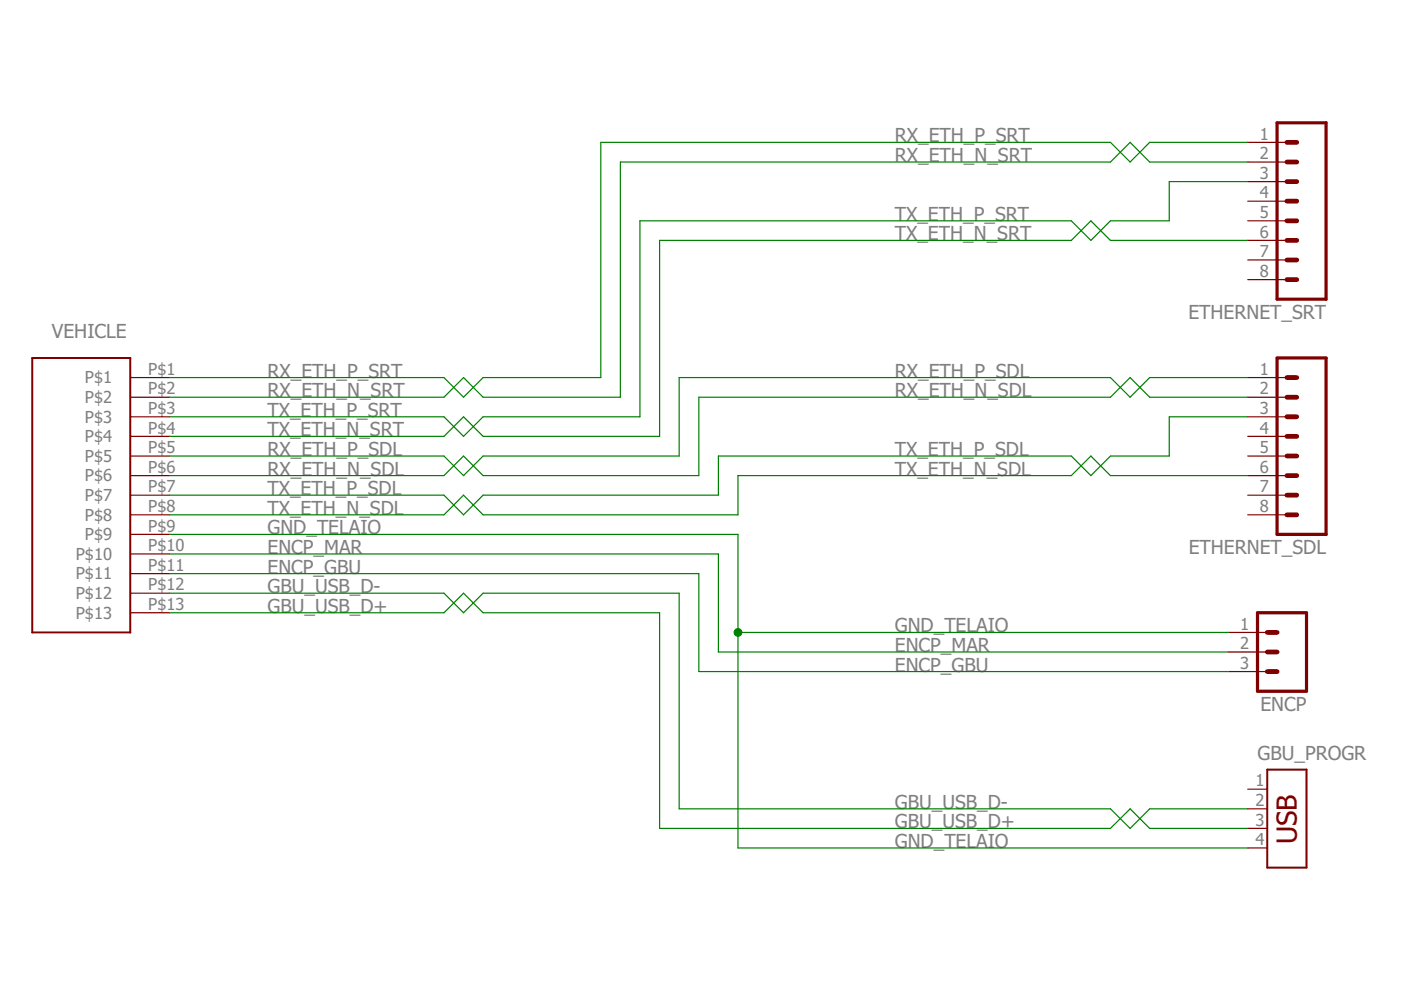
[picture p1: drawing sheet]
<svg xmlns="http://www.w3.org/2000/svg" width="297mm" height="210mm" viewBox="0 0 297 210" stroke-linecap="round" stroke-linejoin="round" font-family="sans-serif">
<path d="M6.8 75.9h20.8v58.2h-20.8zM268.7 163.2h8.3v20.8h-8.3z" fill="none" stroke="#800000" stroke-width=".42"/>
<g fill="none" stroke="#800000" stroke-width=".25">
<path d="M264.5 30.2h8.4M264.5 34.4h8.4M264.5 38.5h8.4M264.5 42.7h8.4M264.5 46.8h8.4M264.5 51h8.4M264.5 55.1h8.4M264.5 59.3h8.4M27.6 80.1h8.3M27.6 84.2h8.3M27.6 88.4h8.3M27.6 92.5h8.3"/>
<path d="M27.6 96.7h8.3M264.5 80.1h8.4M264.5 84.2h8.4M264.5 88.4h8.4M264.5 92.5h8.4M264.5 96.7h8.4M27.6 100.8h8.3M27.6 105h8.3M27.6 109.2h8.3M27.6 113.3h8.3M27.6 117.5h8.3M264.5 100.8h8.4"/>
<path d="M264.5 105h8.4M264.5 109.2h8.4M27.6 121.6h8.3M27.6 125.8h8.3M27.6 129.9h8.3M260.4 134.1h8.3M260.4 138.2h8.3M260.4 142.4h8.3M264.5 167.3h4.2M264.5 171.5h4.2M264.5 175.6h4.2M264.5 179.8h4.2"/>
</g>
<path d="M270.8 26h10.4v37.4h-10.4zM270.8 75.9h10.4v37.4h-10.4zM266.6 129.9h10.4v16.7h-10.4z" fill="none" stroke="#800000" stroke-width=".68"/>
<g fill="none" stroke="#800000" stroke-width="1">
<path d="M272.9 38.5h2M272.9 34.4h2M272.9 30.2h2M272.9 46.8h2M272.9 42.7h2M272.9 51h2M272.9 55.1h2M272.9 59.3h2M272.9 88.4h2M272.9 84.2h2M272.9 80.1h2M272.9 96.7h2"/>
<path d="M272.9 92.5h2M272.9 100.8h2M272.9 105h2M272.9 109.2h2M268.7 138.2h2.1M268.7 134.1h2.1M268.7 142.4h2.1"/>
</g>
<g fill="none" stroke="#008000" stroke-width=".25">
<path d="M264.5 30.2h-20.7l-4.2 4.2-4.2-4.2h-108v49.9h-25l-4.1 4.1-4.2-4.1h-58.2M264.5 34.4h-20.7l-4.2-4.2-4.2 4.2h-103.9v49.8h-29.1l-4.1-4.1-4.2 4.1h-58.2M264.5 38.5h-16.6v8.3h-12.5l-4.1 4.2-4.2-4.2h-91.4v41.6h-33.3l-4.1 4.1-4.2-4.1h-58.2M264.5 51h-29.1l-4.1-4.2-4.2 4.2h-87.3v41.5h-37.4l-4.1-4.1-4.2 4.1h-58.2M264.5 80.1h-20.7l-4.2 4.1-4.2-4.1h-91.4v16.6h-41.6l-4.1 4.1-4.2-4.1h-58.2M264.5 84.2h-20.7l-4.2-4.1-4.2 4.1h-87.2v16.6h-45.8l-4.1-4.1-4.2 4.1h-58.2M264.5 88.4h-16.6v8.3h-12.5l-4.1 4.1-4.2-4.1h-74.8v8.3h-49.9l-4.1 4.2-4.2-4.2h-58.2M35.9 117.5h116.4v20.7h108.1M35.9 113.3h120.6v66.5h108M264.5 100.8h-29.1l-4.1-4.1-4.2 4.1h-70.6v8.4h-54.1l-4.1-4.2-4.2 4.2h-58.2M35.9 129.9h58.2l4.2-4.1 4.1 4.1h37.4v45.7h95.6l4.2-4.1 4.2 4.1h20.7M35.9 125.8h58.2l4.2 4.1 4.1-4.1h41.6v45.7h91.4l4.2 4.1 4.2-4.1h20.7"/>
<path d="M35.9 121.6h112.3v20.8h112.2M156.5 134.1h103.9"/>
</g>
<circle cx="156.5" cy="134.1" r=".83" fill="#008000" stroke="#008000" stroke-width=".21"/>
<text font-size="5.9" fill="#800000" x="274.9" y="179" transform="rotate(-90 274.9 179)">USB</text>
<g font-size="4.1" fill="#808080">
<text x="189.7" y="30.2">RX_ETH_P_SRT</text>
<text x="189.7" y="34.3">RX_ETH_N_SRT</text>
<text x="189.7" y="46.8">TX_ETH_P_SRT</text>
<text x="189.7" y="51">TX_ETH_N_SRT</text>
<text x="11" y="71.7">VEHICLE</text>
<text x="252" y="67.6">ETHERNET_SRT</text>
<text x="56.7" y="80.1">RX_ETH_P_SRT</text>
<text x="189.7" y="80.1">RX_ETH_P_SDL</text>
<text x="56.7" y="84.2">RX_ETH_N_SRT</text>
<text x="56.7" y="88.4">TX_ETH_P_SRT</text>
<text x="189.7" y="84.2">RX_ETH_N_SDL</text>
<text x="56.7" y="92.5">TX_ETH_N_SRT</text>
<text x="56.7" y="96.7">RX_ETH_P_SDL</text>
<text x="56.7" y="100.8">RX_ETH_N_SDL</text>
<text x="189.7" y="96.7">TX_ETH_P_SDL</text>
<text x="189.7" y="100.8">TX_ETH_N_SDL</text>
<text x="56.7" y="105">TX_ETH_P_SDL</text>
<text x="56.7" y="109.1">TX_ETH_N_SDL</text>
<text x="56.7" y="113.3">GND_TELAIO</text>
<text x="56.7" y="117.5">ENCP_MAR</text>
<text x="252" y="117.5">ETHERNET_SDL</text>
<text x="56.7" y="121.6">ENCP_GBU</text>
<text x="56.7" y="125.8">GBU_USB_D-</text>
<text x="56.7" y="129.9">GBU_USB_D+</text>
<text x="189.7" y="134.1">GND_TELAIO</text>
<text x="189.7" y="142.4">ENCP_GBU</text>
<text x="189.7" y="138.2">ENCP_MAR</text>
<text x="267.2" y="150.7">ENCP</text>
<text x="266.6" y="161.1">GBU_PROGR</text>
<text x="189.7" y="171.5">GBU_USB_D-</text>
<text x="189.7" y="179.8">GND_TELAIO</text>
<text x="189.7" y="175.6">GBU_USB_D+</text>
</g>
<g font-size="3.5" fill="#808080">
<text x="267.1" y="29.6">1</text>
<text x="267.1" y="33.8">2</text>
<text x="267.1" y="37.9">3</text>
<text x="267.1" y="42.1">4</text>
<text x="267.1" y="46.2">5</text>
<text x="267.1" y="50.4">6</text>
<text x="267.1" y="54.5">7</text>
<text x="267.1" y="58.7">8</text>
<text x="18" y="81.3">P$1</text>
<text x="31.4" y="79.5">P$1</text>
<text x="31.4" y="83.6">P$2</text>
<text x="267.1" y="79.5">1</text>
<text x="267.1" y="83.6">2</text>
<text x="18" y="85.5">P$2</text>
<text x="18" y="89.6">P$3</text>
<text x="31.4" y="87.8">P$3</text>
<text x="267.1" y="87.8">3</text>
<text x="18" y="93.8">P$4</text>
<text x="31.4" y="91.9">P$4</text>
<text x="267.1" y="91.9">4</text>
<text x="18" y="97.9">P$5</text>
<text x="31.4" y="96.1">P$5</text>
<text x="31.4" y="100.3">P$6</text>
<text x="267.1" y="96.1">5</text>
<text x="267.1" y="100.3">6</text>
<text x="18" y="102.1">P$6</text>
<text x="18" y="106.2">P$7</text>
<text x="31.4" y="104.4">P$7</text>
<text x="267.1" y="104.4">7</text>
<text x="18" y="110.4">P$8</text>
<text x="31.4" y="108.6">P$8</text>
<text x="31.4" y="112.7">P$9</text>
<text x="267.1" y="108.6">8</text>
<text x="16.1" y="118.7">P$10</text>
<text x="18" y="114.6">P$9</text>
<text x="31.4" y="116.9">P$10</text>
<text x="16.1" y="122.9">P$11</text>
<text x="31.4" y="121">P$11</text>
<text x="31.4" y="125.2">P$12</text>
<text x="16.1" y="127">P$12</text>
<text x="16.1" y="131.2">P$13</text>
<text x="31.4" y="129.3">P$13</text>
<text x="262.9" y="133.5">1</text>
<text x="262.9" y="137.7">2</text>
<text x="262.9" y="141.8">3</text>
<text x="266.2" y="166.7">1</text>
<text x="266.2" y="170.9">2</text>
<text x="266.2" y="175.1">3</text>
<text x="266.2" y="179.2">4</text>
</g>
</svg>
